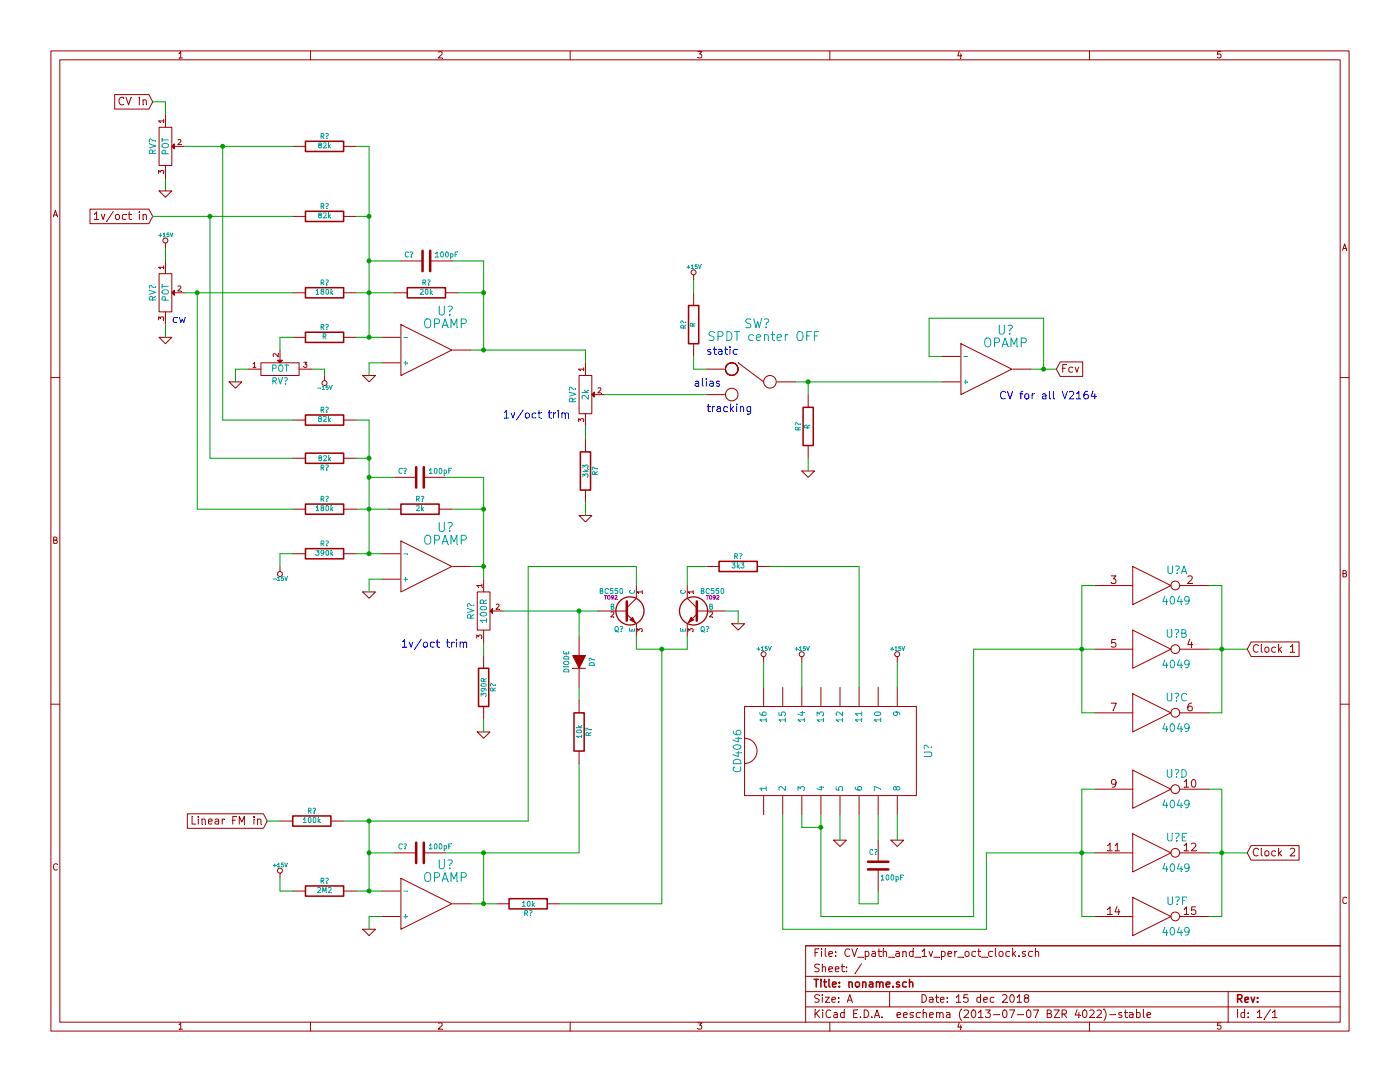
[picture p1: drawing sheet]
EESchema Schematic File Version 2
LIBS:power
LIBS:device
LIBS:transistors
LIBS:conn
LIBS:linear
LIBS:regul
LIBS:74xx
LIBS:cmos4000
LIBS:adc-dac
LIBS:memory
LIBS:xilinx
LIBS:special
LIBS:microcontrollers
LIBS:dsp
LIBS:microchip
LIBS:analog_switches
LIBS:motorola
LIBS:texas
LIBS:intel
LIBS:audio
LIBS:interface
LIBS:digital-audio
LIBS:philips
LIBS:display
LIBS:cypress
LIBS:siliconi
LIBS:opto
LIBS:atmel
LIBS:contrib
LIBS:valves
LIBS:CV_path_and_1v_per_oct_clock-cache
EELAYER 27 0
EELAYER END
$Descr A 11000 8500
encoding utf-8
Sheet 1 1
Title "noname.sch"
Date "15 dec 2018"
Rev ""
Comp ""
Comment1 ""
Comment2 ""
Comment3 ""
Comment4 ""
$EndDescr
$Comp
L OPAMP U?
U 1 1
P 3350 4450
F 0 "U?" H 3500 4750 70  0000 C CNN
F 1 "OPAMP" H 3500 4650 70  0000 C CNN
F 2 "~" H 3350 4450 60  0000 C CNN
F 3 "~" H 3350 4450 60  0000 C CNN
	1    3350 4450
	1    0    0    -1  
$EndComp
$Comp
L OPAMP U?
U 1 1
P 3350 7100
F 0 "U?" H 3500 7400 70  0000 C CNN
F 1 "OPAMP" H 3500 7300 70  0000 C CNN
F 2 "~" H 3350 7100 60  0000 C CNN
F 3 "~" H 3350 7100 60  0000 C CNN
	1    3350 7100
	1    0    0    -1  
$EndComp
$Comp
L BC550 Q?
U 1 1
P 4900 4800
F 0 "Q?" H 4900 4651 40  0000 R CNN
F 1 "BC550" H 4900 4950 40  0000 R CNN
F 2 "TO92" H 4800 4902 29  0000 C CNN
F 3 "~" H 4900 4800 60  0000 C CNN
	1    4900 4800
	1    0    0    -1  
$EndComp
$Comp
L BC550 Q?
U 1 1
P 5500 4800
F 0 "Q?" H 5500 4651 40  0000 R CNN
F 1 "BC550" H 5500 4950 40  0000 R CNN
F 2 "TO92" H 5400 4902 29  0000 C CNN
F 3 "~" H 5500 4800 60  0000 C CNN
	1    5500 4800
	-1   0    0    -1  
$EndComp
$Comp
L R R?
U 1 1
P 2550 4350
F 0 "R?" V 2630 4350 40  0000 C CNN
F 1 "390k" V 2557 4351 40  0000 C CNN
F 2 "~" V 2480 4350 30  0000 C CNN
F 3 "~" H 2550 4350 30  0000 C CNN
	1    2550 4350
	0    -1   -1   0   
$EndComp
$Comp
L R R?
U 1 1
P 3300 4000
F 0 "R?" V 3380 4000 40  0000 C CNN
F 1 "2k" V 3307 4001 40  0000 C CNN
F 2 "~" V 3230 4000 30  0000 C CNN
F 3 "~" H 3300 4000 30  0000 C CNN
	1    3300 4000
	0    -1   -1   0   
$EndComp
$Comp
L R R?
U 1 1
P 2550 2300
F 0 "R?" V 2630 2300 40  0000 C CNN
F 1 "180k" V 2557 2301 40  0000 C CNN
F 2 "~" V 2480 2300 30  0000 C CNN
F 3 "~" H 2550 2300 30  0000 C CNN
	1    2550 2300
	0    -1   -1   0   
$EndComp
$Comp
L R R?
U 1 1
P 2550 1700
F 0 "R?" V 2630 1700 40  0000 C CNN
F 1 "82k" V 2557 1701 40  0000 C CNN
F 2 "~" V 2480 1700 30  0000 C CNN
F 3 "~" H 2550 1700 30  0000 C CNN
	1    2550 1700
	0    -1   -1   0   
$EndComp
$Comp
L R R?
U 1 1
P 3800 5400
F 0 "R?" V 3880 5400 40  0000 C CNN
F 1 "390R" V 3807 5401 40  0000 C CNN
F 2 "~" V 3730 5400 30  0000 C CNN
F 3 "~" H 3800 5400 30  0000 C CNN
	1    3800 5400
	1    0    0    -1  
$EndComp
$Comp
L R R?
U 1 1
P 4550 5750
F 0 "R?" V 4630 5750 40  0000 C CNN
F 1 "10k" V 4557 5751 40  0000 C CNN
F 2 "~" V 4480 5750 30  0000 C CNN
F 3 "~" H 4550 5750 30  0000 C CNN
	1    4550 5750
	1    0    0    -1  
$EndComp
$Comp
L R R?
U 1 1
P 2550 7000
F 0 "R?" V 2630 7000 40  0000 C CNN
F 1 "2M2" V 2557 7001 40  0000 C CNN
F 2 "~" V 2480 7000 30  0000 C CNN
F 3 "~" H 2550 7000 30  0000 C CNN
	1    2550 7000
	0    -1   -1   0   
$EndComp
$Comp
L R R?
U 1 1
P 4150 7100
F 0 "R?" V 4230 7100 40  0000 C CNN
F 1 "10k" V 4157 7101 40  0000 C CNN
F 2 "~" V 4080 7100 30  0000 C CNN
F 3 "~" H 4150 7100 30  0000 C CNN
	1    4150 7100
	0    1    1    0   
$EndComp
$Comp
L R R?
U 1 1
P 5800 4450
F 0 "R?" V 5880 4450 40  0000 C CNN
F 1 "3k3" V 5807 4451 40  0000 C CNN
F 2 "~" V 5730 4450 30  0000 C CNN
F 3 "~" H 5800 4450 30  0000 C CNN
	1    5800 4450
	0    -1   -1   0   
$EndComp
$Comp
L R R?
U 1 1
P 2450 6450
F 0 "R?" V 2530 6450 40  0000 C CNN
F 1 "100k" V 2457 6451 40  0000 C CNN
F 2 "~" V 2380 6450 30  0000 C CNN
F 3 "~" H 2450 6450 30  0000 C CNN
	1    2450 6450
	0    -1   -1   0   
$EndComp
$Comp
L C C?
U 1 1
P 3300 6700
F 0 "C?" V 3350 6800 40  0000 L CNN
F 1 "100pF" V 3350 6450 40  0000 L CNN
F 2 "~" H 3338 6550 30  0000 C CNN
F 3 "~" H 3300 6700 60  0000 C CNN
	1    3300 6700
	0    -1   -1   0   
$EndComp
$Comp
L C C?
U 1 1
P 6900 6800
F 0 "C?" H 6900 6900 40  0000 L CNN
F 1 "100pF" H 6700 6700 40  0000 L CNN
F 2 "~" H 6938 6650 30  0000 C CNN
F 3 "~" H 6900 6800 60  0000 C CNN
	1    6900 6800
	-1   0    0    -1  
$EndComp
$Comp
L C C?
U 1 1
P 3300 3750
F 0 "C?" V 3350 3850 40  0000 L CNN
F 1 "100pF" V 3350 3500 40  0000 L CNN
F 2 "~" H 3338 3600 30  0000 C CNN
F 3 "~" H 3300 3750 60  0000 C CNN
	1    3300 3750
	0    -1   -1   0   
$EndComp
$Comp
L C C?
U 1 1
P 3350 2050
F 0 "C?" V 3400 2150 40  0000 L CNN
F 1 "100pF" V 3400 1800 40  0000 L CNN
F 2 "~" H 3388 1900 30  0000 C CNN
F 3 "~" H 3350 2050 60  0000 C CNN
	1    3350 2050
	0    -1   -1   0   
$EndComp
$Comp
L DIODE D?
U 1 1
P 4550 5200
F 0 "D?" H 4550 5300 40  0000 C CNN
F 1 "DIODE" H 4550 5100 40  0000 C CNN
F 2 "~" H 4550 5200 60  0000 C CNN
F 3 "~" H 4550 5200 60  0000 C CNN
	1    4550 5200
	0    1    1    0   
$EndComp
$Comp
L POT RV?
U 1 1
P 4600 3100
F 0 "RV?" H 4600 3000 50  0000 C CNN
F 1 "2k" H 4600 3100 50  0000 C CNN
F 2 "~" H 4600 3100 60  0000 C CNN
F 3 "~" H 4600 3100 60  0000 C CNN
	1    4600 3100
	0    1    1    0   
$EndComp
$Comp
L POT RV?
U 1 1
P 3800 4800
F 0 "RV?" H 3800 4700 50  0000 C CNN
F 1 "100R" H 3800 4800 50  0000 C CNN
F 2 "~" H 3800 4800 60  0000 C CNN
F 3 "~" H 3800 4800 60  0000 C CNN
	1    3800 4800
	0    1    1    0   
$EndComp
$Comp
L POT RV?
U 1 1
P 1300 2300
F 0 "RV?" H 1300 2200 50  0000 C CNN
F 1 "POT" H 1300 2300 50  0000 C CNN
F 2 "~" H 1300 2300 60  0000 C CNN
F 3 "~" H 1300 2300 60  0000 C CNN
	1    1300 2300
	0    1    1    0   
$EndComp
Wire Wire Line
	2800 4350 3000 4350
Wire Wire Line
	2900 3300 2900 4350
Wire Wire Line
	2800 2300 3100 2300
Wire Wire Line
	2800 4000 3050 4000
Connection ~ 2900 4350
Connection ~ 2900 4000
Wire Wire Line
	2900 1700 2800 1700
Wire Wire Line
	3800 4450 3700 4450
Wire Wire Line
	3800 3750 3800 4550
Wire Wire Line
	3800 4000 3550 4000
Connection ~ 3800 4450
Wire Wire Line
	3800 5150 3800 5050
Wire Wire Line
	3950 4800 4700 4800
Wire Wire Line
	2800 7000 3000 7000
Wire Wire Line
	2900 6450 2900 7000
Wire Wire Line
	2900 6700 3100 6700
Connection ~ 2900 7000
Wire Wire Line
	3700 7100 3900 7100
Wire Wire Line
	3800 7100 3800 6700
Wire Wire Line
	3500 6700 4550 6700
Connection ~ 3800 7100
Wire Wire Line
	2700 6450 4150 6450
Connection ~ 2900 6700
Wire Wire Line
	5000 5000 5000 5100
Wire Wire Line
	5000 5100 5400 5100
Wire Wire Line
	5400 5100 5400 5000
Wire Wire Line
	5200 5100 5200 7100
Wire Wire Line
	5200 7100 4400 7100
Connection ~ 5200 5100
Wire Wire Line
	4550 4800 4550 5000
Connection ~ 4550 4800
Wire Wire Line
	4550 5400 4550 5500
Connection ~ 3800 6700
Wire Wire Line
	4150 6450 4150 4450
Wire Wire Line
	4150 4450 5000 4450
Wire Wire Line
	5000 4450 5000 4600
Wire Wire Line
	5400 4600 5400 4450
Wire Wire Line
	5400 4450 5550 4450
$Comp
L GND #PWR?
U 1 1
P 5800 4900
F 0 "#PWR?" H 5800 4900 30  0001 C CNN
F 1 "GND" H 5800 4830 30  0001 C CNN
F 2 "" H 5800 4900 60  0000 C CNN
F 3 "" H 5800 4900 60  0000 C CNN
	1    5800 4900
	1    0    0    -1  
$EndComp
$Comp
L GND #PWR?
U 1 1
P 3800 5750
F 0 "#PWR?" H 3800 5750 30  0001 C CNN
F 1 "GND" H 3800 5680 30  0001 C CNN
F 2 "" H 3800 5750 60  0000 C CNN
F 3 "" H 3800 5750 60  0000 C CNN
	1    3800 5750
	1    0    0    -1  
$EndComp
$Comp
L GND #PWR?
U 1 1
P 2900 4650
F 0 "#PWR?" H 2900 4650 30  0001 C CNN
F 1 "GND" H 2900 4580 30  0001 C CNN
F 2 "" H 2900 4650 60  0000 C CNN
F 3 "" H 2900 4650 60  0000 C CNN
	1    2900 4650
	1    0    0    -1  
$EndComp
$Comp
L GND #PWR?
U 1 1
P 2900 7300
F 0 "#PWR?" H 2900 7300 30  0001 C CNN
F 1 "GND" H 2900 7230 30  0001 C CNN
F 2 "" H 2900 7300 60  0000 C CNN
F 3 "" H 2900 7300 60  0000 C CNN
	1    2900 7300
	1    0    0    -1  
$EndComp
Wire Wire Line
	5700 4800 5800 4800
Wire Wire Line
	5800 4800 5800 4900
Wire Wire Line
	3800 5650 3800 5750
Wire Wire Line
	2900 4650 2900 4550
Wire Wire Line
	2900 4550 3000 4550
Wire Wire Line
	2900 7300 2900 7200
Wire Wire Line
	2900 7200 3000 7200
$Comp
L +15V #PWR?
U 1 1
P 2200 6900
F 0 "#PWR?" H 2200 6850 20  0001 C CNN
F 1 "+15V" H 2200 7000 30  0000 C CNN
F 2 "~" H 2200 6900 60  0000 C CNN
F 3 "~" H 2200 6900 60  0000 C CNN
	1    2200 6900
	1    0    0    -1  
$EndComp
$Comp
L -15V #PWR?
U 1 1
P 2200 4450
F 0 "#PWR?" H 2200 4500 20  0001 C CNN
F 1 "-15V" H 2200 4350 30  0000 C CNN
F 2 "~" V 2200 4450 60  0000 C CNN
F 3 "~" H 2200 4450 60  0000 C CNN
	1    2200 4450
	1    0    0    -1  
$EndComp
Wire Wire Line
	1300 1400 1300 1500
Wire Wire Line
	2300 7000 2200 7000
Wire Wire Line
	2200 7000 2200 6900
$Comp
L GND #PWR?
U 1 1
P 1300 1500
F 0 "#PWR?" H 1300 1500 30  0001 C CNN
F 1 "GND" H 1300 1430 30  0001 C CNN
F 2 "" H 1300 1500 60  0000 C CNN
F 3 "" H 1300 1500 60  0000 C CNN
	1    1300 1500
	1    0    0    -1  
$EndComp
$Comp
L +15V #PWR?
U 1 1
P 1300 1950
F 0 "#PWR?" H 1300 1900 20  0001 C CNN
F 1 "+15V" H 1300 2050 30  0000 C CNN
F 2 "~" H 1300 1950 60  0000 C CNN
F 3 "~" H 1300 1950 60  0000 C CNN
	1    1300 1950
	1    0    0    -1  
$EndComp
Wire Wire Line
	1300 2050 1300 1950
Wire Wire Line
	1450 2300 2300 2300
$Comp
L GND #PWR?
U 1 1
P 2900 2950
F 0 "#PWR?" H 2900 2950 30  0001 C CNN
F 1 "GND" H 2900 2880 30  0001 C CNN
F 2 "" H 2900 2950 60  0000 C CNN
F 3 "" H 2900 2950 60  0000 C CNN
	1    2900 2950
	1    0    0    -1  
$EndComp
$Comp
L GND #PWR?
U 1 1
P 6600 6600
F 0 "#PWR?" H 6600 6600 30  0001 C CNN
F 1 "GND" H 6600 6530 30  0001 C CNN
F 2 "" H 6600 6600 60  0000 C CNN
F 3 "" H 6600 6600 60  0000 C CNN
	1    6600 6600
	1    0    0    -1  
$EndComp
$Comp
L GND #PWR?
U 1 1
P 7050 6600
F 0 "#PWR?" H 7050 6600 30  0001 C CNN
F 1 "GND" H 7050 6530 30  0001 C CNN
F 2 "" H 7050 6600 60  0000 C CNN
F 3 "" H 7050 6600 60  0000 C CNN
	1    7050 6600
	1    0    0    -1  
$EndComp
$Comp
L GND #PWR?
U 1 1
P 4600 4050
F 0 "#PWR?" H 4600 4050 30  0001 C CNN
F 1 "GND" H 4600 3980 30  0001 C CNN
F 2 "" H 4600 4050 60  0000 C CNN
F 3 "" H 4600 4050 60  0000 C CNN
	1    4600 4050
	1    0    0    -1  
$EndComp
$Comp
L +15V #PWR?
U 1 1
P 7050 5200
F 0 "#PWR?" H 7050 5150 20  0001 C CNN
F 1 "+15V" H 7050 5300 30  0000 C CNN
F 2 "~" H 7050 5200 60  0000 C CNN
F 3 "~" H 7050 5200 60  0000 C CNN
	1    7050 5200
	1    0    0    -1  
$EndComp
$Comp
L +15V #PWR?
U 1 1
P 6300 5200
F 0 "#PWR?" H 6300 5150 20  0001 C CNN
F 1 "+15V" H 6300 5300 30  0000 C CNN
F 2 "~" H 6300 5200 60  0000 C CNN
F 3 "~" H 6300 5200 60  0000 C CNN
	1    6300 5200
	1    0    0    -1  
$EndComp
$Comp
L +15V #PWR?
U 1 1
P 6000 5200
F 0 "#PWR?" H 6000 5150 20  0001 C CNN
F 1 "+15V" H 6000 5300 30  0000 C CNN
F 2 "~" H 6000 5200 60  0000 C CNN
F 3 "~" H 6000 5200 60  0000 C CNN
	1    6000 5200
	1    0    0    -1  
$EndComp
$Comp
L +15V #PWR?
U 1 1
P 5450 2200
F 0 "#PWR?" H 5450 2150 20  0001 C CNN
F 1 "+15V" H 5450 2300 30  0000 C CNN
F 2 "~" H 5450 2200 60  0000 C CNN
F 3 "~" H 5450 2200 60  0000 C CNN
	1    5450 2200
	1    0    0    -1  
$EndComp
$Comp
L CD4046 U?
U 1 1
P 6500 5900
F 0 "U?" H 6500 5100 60  0000 C CNN
F 1 "CD4046" H 6500 6600 60  0000 C CNN
F 2 "~" H 4900 6500 60  0000 C CNN
F 3 "~" H 4900 6500 60  0000 C CNN
	1    6500 5900
	0    -1   -1   0   
$EndComp
Wire Wire Line
	6600 6600 6600 6400
Wire Wire Line
	6900 6400 6900 6600
Wire Wire Line
	6750 7100 6750 6400
Wire Wire Line
	6900 7100 6750 7100
Wire Wire Line
	6900 7100 6900 7000
Wire Wire Line
	7050 6400 7050 6600
Wire Wire Line
	6000 5200 6000 5400
Wire Wire Line
	6300 5200 6300 5400
Wire Wire Line
	7050 5200 7050 5400
Wire Wire Line
	6750 5400 6750 4450
Wire Wire Line
	6750 4450 6050 4450
Wire Wire Line
	6450 6400 6450 7200
Text GLabel 9800 5100 2    60   Input ~ 0
Clock 1
Text GLabel 9800 6700 2    60   Input ~ 0
Clock 2
Wire Wire Line
	6150 6400 6150 7300
Connection ~ 6450 6500
Text GLabel 1200 1700 0    60   Input ~ 0
1v/oct in
Wire Wire Line
	1200 1700 2300 1700
Wire Wire Line
	1650 1700 1650 3600
Connection ~ 2900 6450
Text GLabel 2100 6450 0    60   Input ~ 0
Linear FM in
Wire Wire Line
	2100 6450 2200 6450
$Comp
L OPAMP U?
U 1 1
P 3350 2750
F 0 "U?" H 3500 3050 70  0000 C CNN
F 1 "OPAMP" H 3500 2950 70  0000 C CNN
F 2 "~" H 3350 2750 60  0000 C CNN
F 3 "~" H 3350 2750 60  0000 C CNN
	1    3350 2750
	1    0    0    -1  
$EndComp
$Comp
L R R?
U 1 1
P 2550 3600
F 0 "R?" V 2630 3600 40  0000 C CNN
F 1 "82k" V 2557 3601 40  0000 C CNN
F 2 "~" V 2480 3600 30  0000 C CNN
F 3 "~" H 2550 3600 30  0000 C CNN
	1    2550 3600
	0    1    1    0   
$EndComp
$Comp
L R R?
U 1 1
P 6350 3350
F 0 "R?" V 6430 3350 40  0000 C CNN
F 1 "R" V 6357 3351 40  0000 C CNN
F 2 "~" V 6280 3350 30  0000 C CNN
F 3 "~" H 6350 3350 30  0000 C CNN
	1    6350 3350
	-1   0    0    1   
$EndComp
$Comp
L R R?
U 1 1
P 4600 3700
F 0 "R?" V 4680 3700 40  0000 C CNN
F 1 "3k3" V 4607 3701 40  0000 C CNN
F 2 "~" V 4530 3700 30  0000 C CNN
F 3 "~" H 4600 3700 30  0000 C CNN
	1    4600 3700
	1    0    0    -1  
$EndComp
$Comp
L R R?
U 1 1
P 2550 4000
F 0 "R?" V 2630 4000 40  0000 C CNN
F 1 "180k" V 2557 4001 40  0000 C CNN
F 2 "~" V 2480 4000 30  0000 C CNN
F 3 "~" H 2550 4000 30  0000 C CNN
	1    2550 4000
	0    -1   -1   0   
$EndComp
$Comp
L R R?
U 1 1
P 3350 2300
F 0 "R?" V 3430 2300 40  0000 C CNN
F 1 "20k" V 3357 2301 40  0000 C CNN
F 2 "~" V 3280 2300 30  0000 C CNN
F 3 "~" H 3350 2300 30  0000 C CNN
	1    3350 2300
	0    -1   -1   0   
$EndComp
$Comp
L R R?
U 1 1
P 2550 2650
F 0 "R?" V 2630 2650 40  0000 C CNN
F 1 "R" V 2557 2651 40  0000 C CNN
F 2 "~" V 2480 2650 30  0000 C CNN
F 3 "~" H 2550 2650 30  0000 C CNN
	1    2550 2650
	0    -1   -1   0   
$EndComp
$Comp
L R R?
U 1 1
P 5450 2550
F 0 "R?" V 5530 2550 40  0000 C CNN
F 1 "R" V 5457 2551 40  0000 C CNN
F 2 "~" V 5380 2550 30  0000 C CNN
F 3 "~" H 5450 2550 30  0000 C CNN
	1    5450 2550
	-1   0    0    1   
$EndComp
$Comp
L R R?
U 1 1
P 2550 1150
F 0 "R?" V 2630 1150 40  0000 C CNN
F 1 "82k" V 2557 1151 40  0000 C CNN
F 2 "~" V 2480 1150 30  0000 C CNN
F 3 "~" H 2550 1150 30  0000 C CNN
	1    2550 1150
	0    -1   -1   0   
$EndComp
$Comp
L R R?
U 1 1
P 2550 3300
F 0 "R?" V 2630 3300 40  0000 C CNN
F 1 "82k" V 2557 3301 40  0000 C CNN
F 2 "~" V 2480 3300 30  0000 C CNN
F 3 "~" H 2550 3300 30  0000 C CNN
	1    2550 3300
	0    -1   -1   0   
$EndComp
Wire Wire Line
	2900 2950 2900 2850
Wire Wire Line
	2900 2850 3000 2850
Wire Wire Line
	2800 2650 3000 2650
Wire Wire Line
	2900 1150 2900 2650
Wire Wire Line
	2900 2050 3150 2050
Connection ~ 2900 2050
Connection ~ 2900 2300
Wire Wire Line
	3700 2750 4600 2750
Wire Wire Line
	3800 2050 3800 2750
Wire Wire Line
	3800 2050 3550 2050
Connection ~ 3800 2750
Wire Wire Line
	3800 2300 3600 2300
Connection ~ 3800 2300
Wire Wire Line
	4600 3450 4600 3350
Wire Wire Line
	4600 3950 4600 4050
$Comp
L OPAMP U?
U 1 1
P 7750 2900
F 0 "U?" H 7900 3200 70  0000 C CNN
F 1 "OPAMP" H 7900 3100 70  0000 C CNN
F 2 "~" H 7750 2900 60  0000 C CNN
F 3 "~" H 7750 2900 60  0000 C CNN
	1    7750 2900
	1    0    0    -1  
$EndComp
Wire Wire Line
	6250 3000 7400 3000
Wire Wire Line
	7400 2800 7300 2800
Text GLabel 8300 2900 2    60   Input ~ 0
Fcv
Connection ~ 8200 2900
Connection ~ 2900 2650
Connection ~ 2900 1700
$Comp
L -15V #PWR?
U 1 1
P 2550 2950
F 0 "#PWR?" H 2550 3000 20  0001 C CNN
F 1 "-15V" H 2550 2850 30  0000 C CNN
F 2 "~" V 2550 2950 60  0000 C CNN
F 3 "~" H 2550 2950 60  0000 C CNN
	1    2550 2950
	1    0    0    -1  
$EndComp
$Comp
L GND #PWR?
U 1 1
P 1300 2650
F 0 "#PWR?" H 1300 2650 30  0001 C CNN
F 1 "GND" H 1300 2580 30  0001 C CNN
F 2 "" H 1300 2650 60  0000 C CNN
F 3 "" H 1300 2650 60  0000 C CNN
	1    1300 2650
	1    0    0    -1  
$EndComp
Wire Wire Line
	1300 2550 1300 2650
Wire Wire Line
	8100 2900 8300 2900
$Comp
L POT RV?
U 1 1
P 1300 1150
F 0 "RV?" H 1300 1050 50  0000 C CNN
F 1 "POT" H 1300 1150 50  0000 C CNN
F 2 "~" H 1300 1150 60  0000 C CNN
F 3 "~" H 1300 1150 60  0000 C CNN
	1    1300 1150
	0    1    1    0   
$EndComp
Wire Wire Line
	2200 4350 2300 4350
$Comp
L GND #PWR?
U 1 1
P 6350 3700
F 0 "#PWR?" H 6350 3700 30  0001 C CNN
F 1 "GND" H 6350 3630 30  0001 C CNN
F 2 "" H 6350 3700 60  0000 C CNN
F 3 "" H 6350 3700 60  0000 C CNN
	1    6350 3700
	1    0    0    -1  
$EndComp
Wire Wire Line
	2900 3600 2800 3600
$Comp
L SPDT SW?
U 1 1
P 5900 3000
F 0 "SW?" H 5850 3450 70  0000 C CNN
F 1 "SPDT center OFF" H 5800 3350 70  0000 C CNN
F 2 "~" H 5900 3000 60  0000 C CNN
F 3 "~" H 5900 3000 60  0000 C CNN
	1    5900 3000
	-1   0    0    -1  
$EndComp
Wire Wire Line
	8200 2900 8200 2500
Wire Wire Line
	8200 2500 7300 2500
Wire Wire Line
	7300 2500 7300 2800
Wire Wire Line
	5450 2900 5550 2900
Wire Wire Line
	5550 3100 4750 3100
Wire Wire Line
	2200 4450 2200 4350
Wire Wire Line
	1550 2300 1550 4000
Wire Wire Line
	1550 4000 2300 4000
Connection ~ 1550 2300
Text Notes 5550 2800 0    60   ~ 0
static
Text Notes 5550 3250 0    60   ~ 0
tracking
Wire Wire Line
	1650 3600 2300 3600
Connection ~ 1650 1700
Wire Wire Line
	2900 1150 2800 1150
Text GLabel 1200 800  0    60   Input ~ 0
CV in
Wire Wire Line
	1200 800  1300 800 
Wire Wire Line
	1300 800  1300 900 
Wire Wire Line
	1450 1150 2300 1150
Wire Wire Line
	2900 3300 2800 3300
Connection ~ 2900 3600
Wire Wire Line
	1750 3300 2300 3300
Wire Wire Line
	1750 1150 1750 3300
Connection ~ 1750 1150
$Comp
L 4049 U?
U 1 1
P 9050 4600
F 0 "U?" H 9245 4715 60  0000 C CNN
F 1 "4049" H 9240 4475 60  0000 C CNN
F 2 "" H 9050 4600 60  0000 C CNN
F 3 "" H 9050 4600 60  0000 C CNN
	1    9050 4600
	1    0    0    -1  
$EndComp
$Comp
L 4049 U?
U 2 1
P 9050 5100
F 0 "U?" H 9245 5215 60  0000 C CNN
F 1 "4049" H 9240 4975 60  0000 C CNN
F 2 "" H 9050 5100 60  0000 C CNN
F 3 "" H 9050 5100 60  0000 C CNN
	2    9050 5100
	1    0    0    -1  
$EndComp
$Comp
L 4049 U?
U 3 1
P 9050 5600
F 0 "U?" H 9245 5715 60  0000 C CNN
F 1 "4049" H 9240 5475 60  0000 C CNN
F 2 "" H 9050 5600 60  0000 C CNN
F 3 "" H 9050 5600 60  0000 C CNN
	3    9050 5600
	1    0    0    -1  
$EndComp
$Comp
L 4049 U?
U 4 1
P 9050 6200
F 0 "U?" H 9245 6315 60  0000 C CNN
F 1 "4049" H 9240 6075 60  0000 C CNN
F 2 "" H 9050 6200 60  0000 C CNN
F 3 "" H 9050 6200 60  0000 C CNN
	4    9050 6200
	1    0    0    -1  
$EndComp
$Comp
L 4049 U?
U 5 1
P 9050 6700
F 0 "U?" H 9245 6815 60  0000 C CNN
F 1 "4049" H 9240 6575 60  0000 C CNN
F 2 "" H 9050 6700 60  0000 C CNN
F 3 "" H 9050 6700 60  0000 C CNN
	5    9050 6700
	1    0    0    -1  
$EndComp
$Comp
L 4049 U?
U 6 1
P 9050 7200
F 0 "U?" H 9245 7315 60  0000 C CNN
F 1 "4049" H 9240 7075 60  0000 C CNN
F 2 "" H 9050 7200 60  0000 C CNN
F 3 "" H 9050 7200 60  0000 C CNN
	6    9050 7200
	1    0    0    -1  
$EndComp
Wire Wire Line
	9600 5600 9500 5600
Wire Wire Line
	9600 4600 9600 5600
Wire Wire Line
	9600 4600 9500 4600
Wire Wire Line
	9500 5100 9800 5100
Connection ~ 9600 5100
Wire Wire Line
	8500 5600 8600 5600
Wire Wire Line
	8500 4600 8500 5600
Wire Wire Line
	8500 4600 8600 4600
Wire Wire Line
	7650 5100 8600 5100
Connection ~ 8500 5100
Wire Wire Line
	9600 7200 9500 7200
Wire Wire Line
	9600 6200 9600 7200
Wire Wire Line
	9600 6200 9500 6200
Wire Wire Line
	9500 6700 9800 6700
Connection ~ 9600 6700
Wire Wire Line
	8500 7200 8600 7200
Wire Wire Line
	8500 6200 8500 7200
Wire Wire Line
	8500 6200 8600 6200
Wire Wire Line
	7750 6700 8600 6700
Connection ~ 8500 6700
Wire Wire Line
	6450 7200 7650 7200
Wire Wire Line
	7650 7200 7650 5100
Wire Wire Line
	6150 7300 7750 7300
Wire Wire Line
	7750 7300 7750 6700
Wire Wire Line
	6450 6500 6300 6500
Wire Wire Line
	6300 6500 6300 6400
Wire Wire Line
	3800 3750 3500 3750
Connection ~ 3800 4000
Wire Wire Line
	3100 3750 2900 3750
Connection ~ 2900 3750
Text Notes 3150 5100 0    60   ~ 0
1v/oct trim
Text Notes 3950 3300 0    60   ~ 0
1v/oct trim
Text Notes 7850 3150 0    60   ~ 0
CV for all V2164
Wire Wire Line
	4600 2750 4600 2850
Wire Wire Line
	4550 6700 4550 6000
$Comp
L POT RV?
U 1 1
P 2200 2900
F 0 "RV?" H 2200 2800 50  0000 C CNN
F 1 "POT" H 2200 2900 50  0000 C CNN
F 2 "~" H 2200 2900 60  0000 C CNN
F 3 "~" H 2200 2900 60  0000 C CNN
	1    2200 2900
	1    0    0    -1  
$EndComp
Wire Wire Line
	2200 2650 2300 2650
$Comp
L GND #PWR?
U 1 1
P 1850 3000
F 0 "#PWR?" H 1850 3000 30  0001 C CNN
F 1 "GND" H 1850 2930 30  0001 C CNN
F 2 "" H 1850 3000 60  0000 C CNN
F 3 "" H 1850 3000 60  0000 C CNN
	1    1850 3000
	1    0    0    -1  
$EndComp
Wire Wire Line
	2200 2650 2200 2750
Wire Wire Line
	2450 2900 2550 2900
Wire Wire Line
	2550 2900 2550 2950
Wire Wire Line
	1950 2900 1850 2900
Wire Wire Line
	1850 2900 1850 3000
Text Notes 1350 2550 0    60   ~ 0
cw
Wire Wire Line
	5450 2200 5450 2300
Wire Wire Line
	5450 2900 5450 2800
Wire Wire Line
	6350 3000 6350 3100
Connection ~ 6350 3000
Wire Wire Line
	6350 3700 6350 3600
Text Notes 5450 3050 0    60   ~ 0
alias
$EndSCHEMATC
